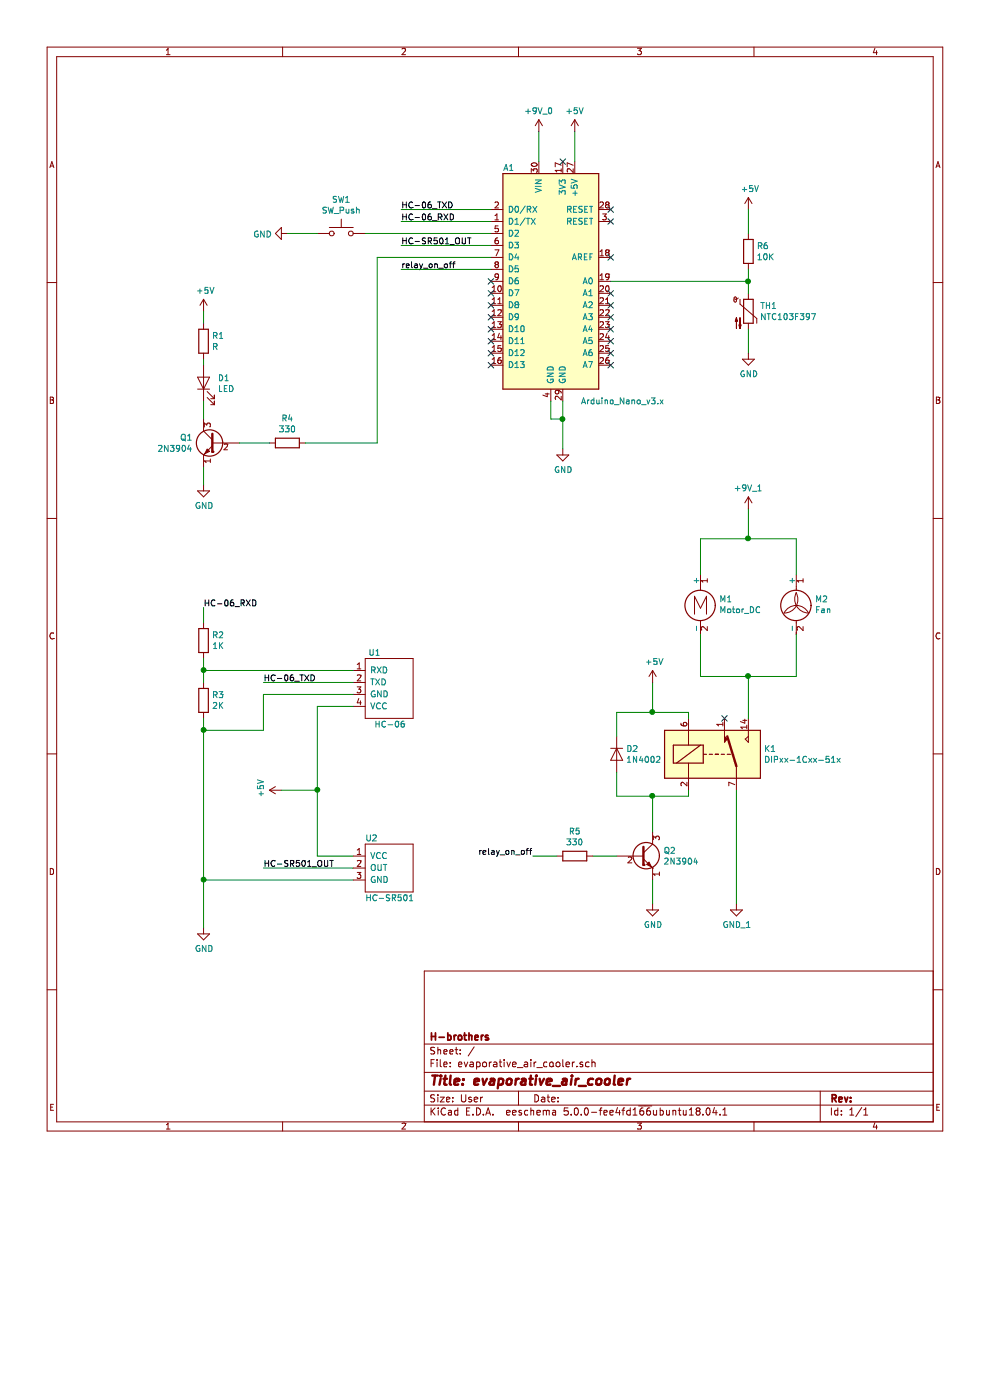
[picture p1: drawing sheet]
EESchema Schematic File Version 4
EELAYER 26 0
EELAYER END
$Descr User 8268 9843
encoding utf-8
Sheet 1 1
Title "evaporative_air_cooler"
Date ""
Rev ""
Comp "H-brothers"
Comment1 ""
Comment2 ""
Comment3 ""
Comment4 ""
$EndDescr
$Comp
L MCU_Module:Arduino_Nano_v3.x A1
U 1 1
P 4600 2350
F 0 "A1" H 4250 3300 50  0000 C CNN
F 1 "Arduino_Nano_v3.x" H 5200 1350 50  0000 C CNN
F 2 "Module:Arduino_Nano" H 4750 1400 50  0001 L CNN
F 3 "http://www.mouser.com/pdfdocs/Gravitech_Arduino_Nano3_0.pdf" H 4600 1350 50  0001 C CNN
	1    4600 2350
	1    0    0    -1  
$EndComp
$Comp
L MY_RF_Bluetooth:HC-06 U1
U 1 1
P 3050 5600
F 0 "U1" H 3075 5750 50  0000 L CNN
F 1 "HC-06" H 3125 5150 50  0000 L CNN
F 2 "" H 3050 5600 50  0001 C CNN
F 3 "" H 3050 5600 50  0001 C CNN
	1    3050 5600
	1    0    0    -1  
$EndComp
Text Label 3350 1850 0    50   ~ 0
HC-06_RXD
Text Label 3350 1750 0    50   ~ 0
HC-06_TXD
Text Label 1700 5075 0    50   ~ 0
HC-06_RXD
Text Label 2200 5700 0    50   ~ 0
HC-06_TXD
$Comp
L Device:R R2
U 1 1
P 1700 5350
F 0 "R2" H 1770 5396 50  0000 L CNN
F 1 "1K" H 1770 5305 50  0000 L CNN
F 2 "" V 1630 5350 50  0001 C CNN
F 3 "~" H 1700 5350 50  0001 C CNN
	1    1700 5350
	1    0    0    -1  
$EndComp
Wire Wire Line
	1700 5075 1700 5200
$Comp
L Device:R R3
U 1 1
P 1700 5850
F 0 "R3" H 1770 5896 50  0000 L CNN
F 1 "2K" H 1770 5805 50  0000 L CNN
F 2 "" V 1630 5850 50  0001 C CNN
F 3 "~" H 1700 5850 50  0001 C CNN
	1    1700 5850
	1    0    0    -1  
$EndComp
Wire Wire Line
	1700 5500 1700 5600
$Comp
L power:GND #PWR03
U 1 1
P 1700 7750
F 0 "#PWR03" H 1700 7500 50  0001 C CNN
F 1 "GND" H 1705 7577 50  0000 C CNN
F 2 "" H 1700 7750 50  0001 C CNN
F 3 "" H 1700 7750 50  0001 C CNN
	1    1700 7750
	1    0    0    -1  
$EndComp
Wire Wire Line
	1700 6000 1700 6100
Wire Wire Line
	1700 5600 2950 5600
Connection ~ 1700 5600
Wire Wire Line
	1700 5600 1700 5700
Wire Wire Line
	2950 5700 2200 5700
Wire Wire Line
	1700 6100 2200 6100
Wire Wire Line
	2200 6100 2200 5800
Wire Wire Line
	2200 5800 2950 5800
Connection ~ 1700 6100
Wire Wire Line
	1700 6100 1700 7350
$Comp
L power:+5V #PWR04
U 1 1
P 2350 6600
F 0 "#PWR04" H 2350 6450 50  0001 C CNN
F 1 "+5V" H 2365 6773 50  0000 C CNN
F 2 "" H 2350 6600 50  0001 C CNN
F 3 "" H 2350 6600 50  0001 C CNN
	1    2350 6600
	0    -1   -1   0   
$EndComp
Wire Wire Line
	2950 5900 2650 5900
$Comp
L Device:Thermistor_NTC TH1
U 1 1
P 6250 2600
F 0 "TH1" H 6348 2646 50  0000 L CNN
F 1 "NTC103F397" H 6348 2555 50  0000 L CNN
F 2 "" H 6250 2650 50  0001 C CNN
F 3 "~" H 6250 2650 50  0001 C CNN
	1    6250 2600
	1    0    0    -1  
$EndComp
$Comp
L Device:R R6
U 1 1
P 6250 2100
F 0 "R6" H 6320 2146 50  0000 L CNN
F 1 "10K" H 6320 2055 50  0000 L CNN
F 2 "" V 6180 2100 50  0001 C CNN
F 3 "~" H 6250 2100 50  0001 C CNN
	1    6250 2100
	1    0    0    -1  
$EndComp
$Comp
L power:GND #PWR013
U 1 1
P 6250 2950
F 0 "#PWR013" H 6250 2700 50  0001 C CNN
F 1 "GND" H 6255 2777 50  0000 C CNN
F 2 "" H 6250 2950 50  0001 C CNN
F 3 "" H 6250 2950 50  0001 C CNN
	1    6250 2950
	1    0    0    -1  
$EndComp
Wire Wire Line
	6250 2750 6250 2950
$Comp
L Switch:SW_Push SW1
U 1 1
P 2850 1950
F 0 "SW1" H 2850 2235 50  0000 C CNN
F 1 "SW_Push" H 2850 2144 50  0000 C CNN
F 2 "" H 2850 2150 50  0001 C CNN
F 3 "" H 2850 2150 50  0001 C CNN
	1    2850 1950
	1    0    0    -1  
$EndComp
Wire Wire Line
	3350 1850 4100 1850
Wire Wire Line
	3350 1750 4100 1750
Wire Wire Line
	3050 1950 4100 1950
$Comp
L power:GND #PWR05
U 1 1
P 2400 1950
F 0 "#PWR05" H 2400 1700 50  0001 C CNN
F 1 "GND" V 2405 1822 50  0000 R CNN
F 2 "" H 2400 1950 50  0001 C CNN
F 3 "" H 2400 1950 50  0001 C CNN
	1    2400 1950
	0    1    1    0   
$EndComp
Wire Wire Line
	2400 1950 2650 1950
$Comp
L Device:LED D1
U 1 1
P 1700 3200
F 0 "D1" V 1738 3083 50  0000 R CNN
F 1 "LED" V 1647 3083 50  0000 R CNN
F 2 "" H 1700 3200 50  0001 C CNN
F 3 "~" H 1700 3200 50  0001 C CNN
	1    1700 3200
	0    -1   -1   0   
$EndComp
Wire Wire Line
	6250 2250 6250 2350
Wire Wire Line
	5100 2350 6250 2350
Connection ~ 6250 2350
$Comp
L Device:R R1
U 1 1
P 1700 2850
F 0 "R1" H 1770 2896 50  0000 L CNN
F 1 "R" H 1770 2805 50  0000 L CNN
F 2 "" V 1630 2850 50  0001 C CNN
F 3 "~" H 1700 2850 50  0001 C CNN
	1    1700 2850
	1    0    0    -1  
$EndComp
Wire Wire Line
	1700 3000 1700 3050
$Comp
L power:GND #PWR02
U 1 1
P 1700 4050
F 0 "#PWR02" H 1700 3800 50  0001 C CNN
F 1 "GND" H 1705 3877 50  0000 C CNN
F 2 "" H 1700 4050 50  0001 C CNN
F 3 "" H 1700 4050 50  0001 C CNN
	1    1700 4050
	1    0    0    -1  
$EndComp
$Comp
L power:+5V #PWR01
U 1 1
P 1700 2600
F 0 "#PWR01" H 1700 2450 50  0001 C CNN
F 1 "+5V" H 1715 2773 50  0000 C CNN
F 2 "" H 1700 2600 50  0001 C CNN
F 3 "" H 1700 2600 50  0001 C CNN
	1    1700 2600
	1    0    0    -1  
$EndComp
$Comp
L Transistor_BJT:2N3904 Q1
U 1 1
P 1800 3700
F 0 "Q1" H 1991 3746 50  0000 L CNN
F 1 "2N3904" H 1991 3655 50  0000 L CNN
F 2 "Package_TO_SOT_THT:TO-92_Inline" H 2000 3625 50  0001 L CIN
F 3 "https://www.fairchildsemi.com/datasheets/2N/2N3904.pdf" H 1800 3700 50  0001 L CNN
	1    1800 3700
	-1   0    0    -1  
$EndComp
Wire Wire Line
	1700 3900 1700 4050
Wire Wire Line
	1700 2600 1700 2700
Wire Wire Line
	1700 3350 1700 3500
$Comp
L Device:R R4
U 1 1
P 2400 3700
F 0 "R4" V 2193 3700 50  0000 C CNN
F 1 "330" V 2284 3700 50  0000 C CNN
F 2 "" V 2330 3700 50  0001 C CNN
F 3 "~" H 2400 3700 50  0001 C CNN
	1    2400 3700
	0    1    1    0   
$EndComp
Wire Wire Line
	2000 3700 2250 3700
Wire Wire Line
	4100 2150 3150 2150
Wire Wire Line
	3150 2150 3150 3700
Wire Wire Line
	3150 3700 2550 3700
$Comp
L power:GND #PWR07
U 1 1
P 4700 3750
F 0 "#PWR07" H 4700 3500 50  0001 C CNN
F 1 "GND" H 4705 3577 50  0000 C CNN
F 2 "" H 4700 3750 50  0001 C CNN
F 3 "" H 4700 3750 50  0001 C CNN
	1    4700 3750
	1    0    0    -1  
$EndComp
Wire Wire Line
	4700 3350 4700 3500
Wire Wire Line
	4600 3350 4600 3500
Wire Wire Line
	4600 3500 4700 3500
Connection ~ 4700 3500
Wire Wire Line
	4700 3500 4700 3750
$Comp
L Motor:Motor_DC M1
U 1 1
P 5850 5000
F 0 "M1" H 6008 4996 50  0000 L CNN
F 1 "Motor_DC" H 6008 4905 50  0000 L CNN
F 2 "" H 5850 4910 50  0001 C CNN
F 3 "~" H 5850 4910 50  0001 C CNN
	1    5850 5000
	1    0    0    -1  
$EndComp
$Comp
L power:+5V #PWR08
U 1 1
P 4800 1100
F 0 "#PWR08" H 4800 950 50  0001 C CNN
F 1 "+5V" H 4800 1275 50  0000 C CNN
F 2 "" H 4800 1100 50  0001 C CNN
F 3 "" H 4800 1100 50  0001 C CNN
	1    4800 1100
	1    0    0    -1  
$EndComp
$Comp
L Motor:Fan M2
U 1 1
P 6650 5100
F 0 "M2" H 6808 5196 50  0000 L CNN
F 1 "Fan" H 6808 5105 50  0000 L CNN
F 2 "" H 6650 5110 50  0001 C CNN
F 3 "~" H 6650 5110 50  0001 C CNN
	1    6650 5100
	1    0    0    -1  
$EndComp
Wire Wire Line
	5850 4800 5850 4500
Wire Wire Line
	5850 4500 6250 4500
Wire Wire Line
	6250 4500 6650 4500
Wire Wire Line
	6650 4500 6650 4800
Connection ~ 6250 4500
Wire Wire Line
	6250 4250 6250 4500
$Comp
L Relay:DIPxx-1Cxx-51x K1
U 1 1
P 5950 6300
F 0 "K1" H 6380 6346 50  0000 L CNN
F 1 "DIPxx-1Cxx-51x" H 6380 6255 50  0000 L CNN
F 2 "Relay_THT:Relay_StandexMeder_DIP_LowProfile" H 6400 6250 50  0001 L CNN
F 3 "https://standexelectronics.com/wp-content/uploads/datasheet_reed_relay_DIP.pdf" H 5950 6300 50  0001 C CNN
	1    5950 6300
	1    0    0    -1  
$EndComp
Wire Wire Line
	5850 5300 5850 5650
Wire Wire Line
	5850 5650 6250 5650
Wire Wire Line
	6650 5650 6650 5300
Wire Wire Line
	6250 5650 6250 6000
Connection ~ 6250 5650
Wire Wire Line
	6250 5650 6650 5650
Wire Wire Line
	5750 6600 5750 6650
NoConn ~ 6050 6000
NoConn ~ 5100 1750
NoConn ~ 5100 1850
NoConn ~ 5100 2550
NoConn ~ 5100 2650
NoConn ~ 5100 2750
NoConn ~ 5100 2850
NoConn ~ 5100 2950
NoConn ~ 5100 3050
Text Label 3350 2250 0    50   ~ 0
relay_on_off
Text Label 4450 7150 2    50   ~ 0
relay_on_off
Wire Wire Line
	3350 2250 4100 2250
$Comp
L Diode:1N4002 D2
U 1 1
P 5150 6300
F 0 "D2" V 5104 6379 50  0000 L CNN
F 1 "1N4002" V 5195 6379 50  0000 L CNN
F 2 "Diode_THT:D_DO-41_SOD81_P10.16mm_Horizontal" H 5150 6125 50  0001 C CNN
F 3 "http://www.vishay.com/docs/88503/1n4001.pdf" H 5150 6300 50  0001 C CNN
	1    5150 6300
	0    1    1    0   
$EndComp
Wire Wire Line
	5750 6000 5750 5950
Wire Wire Line
	5750 5950 5450 5950
Wire Wire Line
	5150 5950 5150 6150
Wire Wire Line
	5150 6450 5150 6650
Wire Wire Line
	5150 6650 5450 6650
Wire Wire Line
	5450 5700 5450 5950
Connection ~ 5450 5950
Wire Wire Line
	5450 5950 5150 5950
$Comp
L Transistor_BJT:2N3904 Q2
U 1 1
P 5350 7150
F 0 "Q2" H 5541 7196 50  0000 L CNN
F 1 "2N3904" H 5541 7105 50  0000 L CNN
F 2 "Package_TO_SOT_THT:TO-92_Inline" H 5550 7075 50  0001 L CIN
F 3 "https://www.fairchildsemi.com/datasheets/2N/2N3904.pdf" H 5350 7150 50  0001 L CNN
	1    5350 7150
	1    0    0    -1  
$EndComp
$Comp
L Device:R R5
U 1 1
P 4800 7150
F 0 "R5" V 4593 7150 50  0000 C CNN
F 1 "330" V 4684 7150 50  0000 C CNN
F 2 "" V 4730 7150 50  0001 C CNN
F 3 "~" H 4800 7150 50  0001 C CNN
	1    4800 7150
	0    1    1    0   
$EndComp
Wire Wire Line
	4450 7150 4650 7150
Wire Wire Line
	4950 7150 5150 7150
Wire Wire Line
	5450 6650 5450 6950
Connection ~ 5450 6650
Wire Wire Line
	5450 6650 5750 6650
Wire Wire Line
	5450 7350 5450 7550
Wire Wire Line
	6150 6600 6150 7550
$Comp
L power:+5V #PWR09
U 1 1
P 5450 5700
F 0 "#PWR09" H 5450 5550 50  0001 C CNN
F 1 "+5V" H 5465 5873 50  0000 C CNN
F 2 "" H 5450 5700 50  0001 C CNN
F 3 "" H 5450 5700 50  0001 C CNN
	1    5450 5700
	1    0    0    -1  
$EndComp
$Comp
L power:GND #PWR010
U 1 1
P 5450 7550
F 0 "#PWR010" H 5450 7300 50  0001 C CNN
F 1 "GND" H 5455 7377 50  0000 C CNN
F 2 "" H 5450 7550 50  0001 C CNN
F 3 "" H 5450 7550 50  0001 C CNN
	1    5450 7550
	1    0    0    -1  
$EndComp
$Comp
L MY_Sensor:HC-SR501 U2
U 1 1
P 3050 7150
F 0 "U2" H 3050 7300 50  0000 L CNN
F 1 "HC-SR501" H 3050 6800 50  0000 L CNN
F 2 "" H 3050 7150 50  0001 C CNN
F 3 "" H 3050 7150 50  0001 C CNN
	1    3050 7150
	1    0    0    -1  
$EndComp
Text Label 3350 2050 0    50   ~ 0
HC-SR501_OUT
Text Label 2200 7250 0    50   ~ 0
HC-SR501_OUT
Wire Wire Line
	3350 2050 4100 2050
Wire Wire Line
	2200 7250 2950 7250
Wire Wire Line
	2650 7150 2950 7150
Wire Wire Line
	2650 5900 2650 6600
Wire Wire Line
	2350 6600 2650 6600
Connection ~ 2650 6600
Wire Wire Line
	2650 6600 2650 7150
Wire Wire Line
	2950 7350 1700 7350
Connection ~ 1700 7350
Wire Wire Line
	1700 7350 1700 7750
$Comp
L power:+9V_0 #PWR06
U 1 1
P 4500 1100
F 0 "#PWR06" H 4500 950 50  0001 C CNN
F 1 "+9V_0" H 4500 1275 50  0000 C CNN
F 2 "" H 4500 1100 50  0001 C CNN
F 3 "" H 4500 1100 50  0001 C CNN
	1    4500 1100
	1    0    0    -1  
$EndComp
$Comp
L power:+9V_1 #PWR014
U 1 1
P 6250 4250
F 0 "#PWR014" H 6250 4100 50  0001 C CNN
F 1 "+9V_1" H 6250 4425 50  0000 C CNN
F 2 "" H 6250 4250 50  0001 C CNN
F 3 "" H 6250 4250 50  0001 C CNN
	1    6250 4250
	1    0    0    -1  
$EndComp
Wire Wire Line
	6250 2350 6250 2450
$Comp
L power:+5V #PWR012
U 1 1
P 6250 1750
F 0 "#PWR012" H 6250 1600 50  0001 C CNN
F 1 "+5V" H 6265 1923 50  0000 C CNN
F 2 "" H 6250 1750 50  0001 C CNN
F 3 "" H 6250 1750 50  0001 C CNN
	1    6250 1750
	1    0    0    -1  
$EndComp
Wire Wire Line
	6250 1750 6250 1950
$Comp
L power:GND_1 #PWR011
U 1 1
P 6150 7550
F 0 "#PWR011" H 6150 7300 50  0001 C CNN
F 1 "GND_1" H 6155 7377 50  0000 C CNN
F 2 "" H 6150 7550 50  0001 C CNN
F 3 "" H 6150 7550 50  0001 C CNN
	1    6150 7550
	1    0    0    -1  
$EndComp
Wire Wire Line
	4500 1100 4500 1350
Wire Wire Line
	4800 1100 4800 1350
NoConn ~ 5100 2450
NoConn ~ 4100 2350
NoConn ~ 4100 2450
NoConn ~ 4100 2550
NoConn ~ 4100 2650
NoConn ~ 4100 2750
NoConn ~ 4100 2850
NoConn ~ 4100 2950
NoConn ~ 4100 3050
NoConn ~ 4700 1350
NoConn ~ 5100 2150
$EndSCHEMATC
